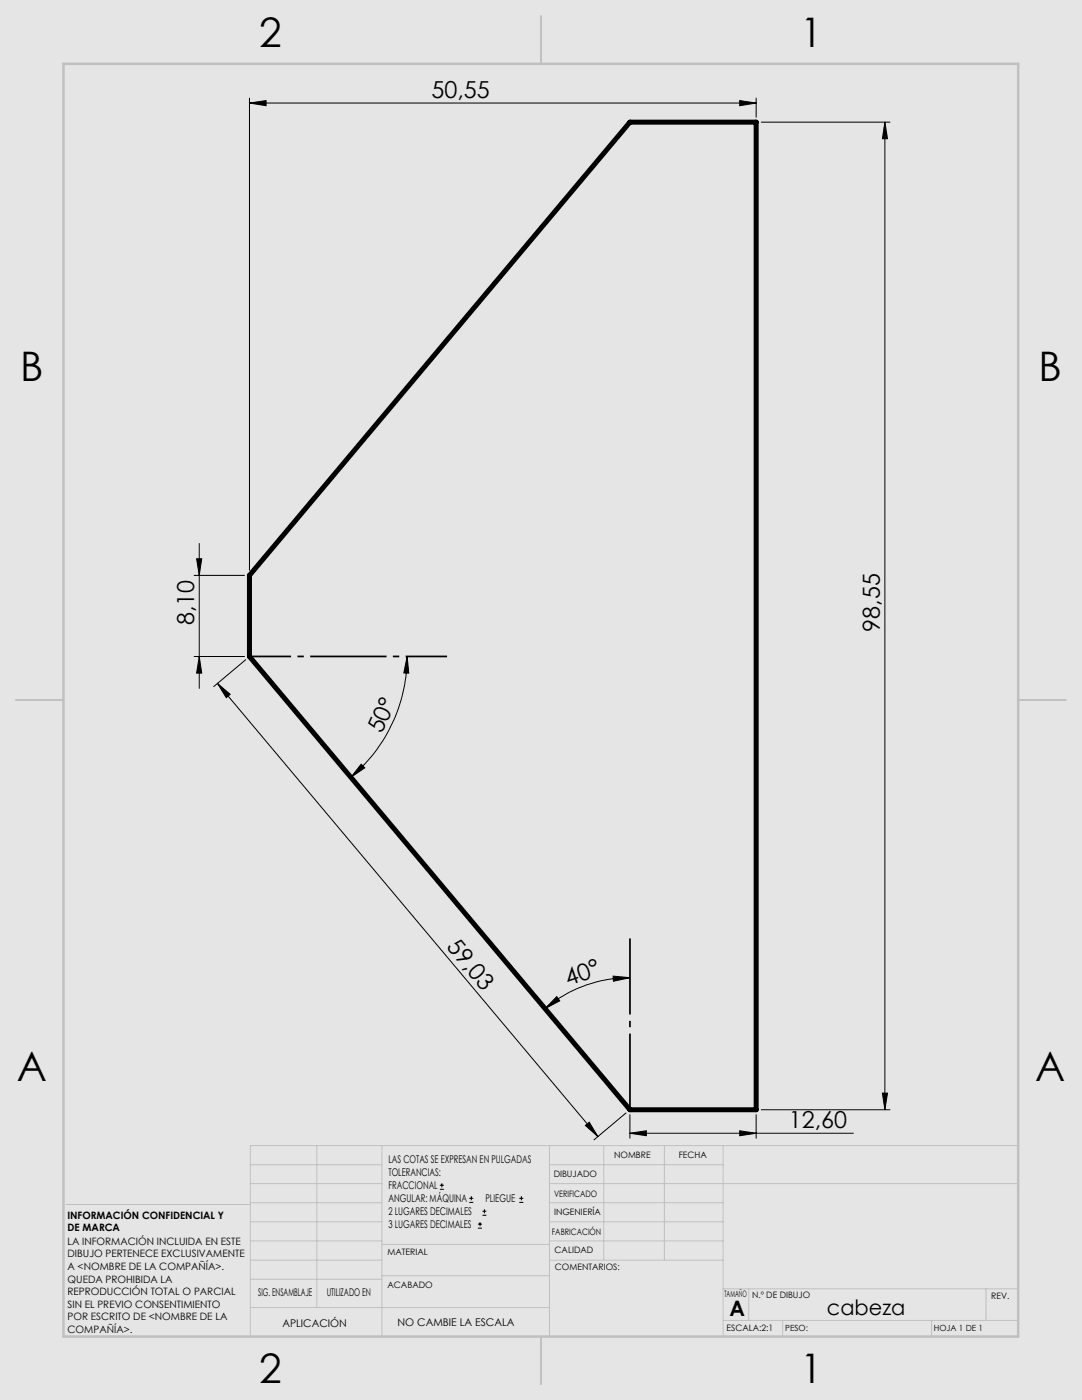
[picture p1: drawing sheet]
<svg xmlns="http://www.w3.org/2000/svg" width="216mm" height="279mm" viewBox="0 0 216 279" stroke-linecap="round" stroke-linejoin="round" font-family="sans-serif">
<path d="M0 0h215.9v279.4h-215.9z" fill="none" stroke="#e6e6db" stroke-width=".2"/>
<path d="M0 0h215.9v279.4h-215.9z" fill="#e6e6db"/>
<path d="M125.7 24.4h25.2v197.1h-25.2l-75.9-90.5v-16.2z" fill="none" stroke="#000" stroke-width=".25"/>
<g fill="none" stroke="#000" stroke-width=".2">
<path d="M49.8 19.6v94.2M150.9 19.6v3.8M49.8 20.6l3.3-.5v1zM49.8 20.6h101.1M147.6 20.1l3.3 .5-3.3 .5zM151.9 24.4h25.7M176.6 24.4l.5 3.3h-1zM176.6 24.4v197.1M38.7 114.8h10.1M39.2 111.5h1.1l-.5 3.3zM39.8 108.5v28.9M38.7 131h10.1"/>
<path d="M39.8 131l.5 3.3h-1.1zM43.4 136.4l75.9 90.4M43.4 136.4l2.5 2.2-.7 .6zM49 131.7l-6.3 5.3M81.2 131l.4 3.3h-1zM81.2 131a31.6 31.6 0 0 1-11.2 24.1M72.1 152.5l.7 .7-2.8 1.9zM111.1 198.9l.6 .8-2.9 1.6zM122.3 194.8l3.4 .3-3.3 .7zM125.7 195.1a25.9 25.9 0 0 0-16.9 6.2M176.1 218.2h1l-.5 3.3zM87.8 237.3h.8"/>
<path d="M87.8 236.5h.8M88.2 236.1v.9M93.6 240h.8M93.6 239.1h.8M94.1 238.7v.8M103.6 240h.8M103.6 239.1h.8M104 238.7v.8M116.8 224.6l.8-.6 1.7 2.8zM124.9 222.1l-6.4 5.4M125.7 226.2l3.3-.5v1zM125.7 222.5v4.7"/>
<path d="M125.7 226.2h44.6M147.6 225.7l3.3 .5-3.3 .5zM150.9 222.5v4.7M151.9 221.5h25.7M95.4 245.1h.8M95.4 244.3h.8M95.8 243.9v.8M96.3 242.5h.7M96.3 241.7h.7M96.7 241.3v.8"/>
</g>
<path d="M125.7 221.5v-34.2" fill="none" stroke="#000" stroke-width=".35" stroke-dasharray="15.2 1.3 1.3 1.3" stroke-dashoffset=".1" stroke-linecap="butt"/>
<path d="M49.8 131h39.4" fill="none" stroke="#000" stroke-width=".35" stroke-dasharray="15.2 1.3 1.3 1.3" stroke-dashoffset="7" stroke-linecap="butt"/>
<g fill="none" stroke="#c0c0c0" stroke-width=".2">
<path d="M50 232.4h26.2M50 236.2h26.2M63.2 228.6v32.3M76.2 228.6v38.1M109.6 228.6v38.1M109.6 232.4h34.7M109.6 236.2h93.6M120.5 228.6v22.9M132.6 228.6v22.9M144.3 228.6v38.1M203.2 228.6h-153.2v38.1M13.2 240.4h36.8"/>
<path d="M50 243.8h26.2M50 251.5h26.2M50 240h26.2M50 247.7h26.2M50 255.3h26.2M76.2 254.6h33.4M76.2 248.4h33.4M109.6 243.8h34.7M109.6 251.5h34.7M109.6 240h34.7M109.6 247.7h34.7M144.3 257.2h58.9"/>
<path d="M149.4 257.2v6.3M196.7 257.2v6.3M50 260.9h59.6M144.3 263.5h58.9M156.2 263.5v3.2M185.9 263.5v3.2"/>
</g>
<path d="M108 3.2v9.5M3.1 139.7h9.6M203.2 139.7h9.5M108 266.7v9.6" fill="none" stroke="#c0c0c0" stroke-width=".25"/>
<path d="M12.7 12.7h190.5v254h-190.5z" fill="none" stroke="#c0c0c0" stroke-width=".5"/>
<path d="M125.7 24.4h25.2v197.1h-25.2l-75.9-90.5v-16.2z" fill="none" stroke="#000" stroke-width="1"/>
<g fill="#000">
<path d="M147.6 20.1l3.3 .5-3.3 .5zM49.8 20.6l3.3-.5v1z"/>
<path d="M39.2 111.5h1.1l-.5 3.3zM39.8 131l.5 3.3h-1.1z"/>
<path d="M43.4 136.4l2.5 2.2-.7 .6zM116.8 224.6l.8-.6 1.7 2.8z"/>
<path d="M72.1 152.5l.7 .7-2.8 1.9zM81.2 131l.4 3.3h-1z"/>
<path d="M122.3 194.8l3.4 .3-3.3 .7zM111.1 198.9l.6 .8-2.9 1.6z"/>
<path d="M125.7 226.2l3.3-.5v1zM147.6 225.7l3.3 .5-3.3 .5z"/>
<path d="M176.1 218.2h1l-.5 3.3zM176.6 24.4l.5 3.3h-1z"/>
</g>
<g font-size="8.1">
<text x="51.7" y="9.3">2</text>
<text x="159.7" y="9.3">1</text>
<text x="4" y="76">B</text>
<text x="207.2" y="76">B</text>
<text x="3.3" y="215.7">A</text>
<text x="206.5" y="215.7">A</text>
<text x="51.7" y="276">2</text>
<text x="159.7" y="276">1</text>
</g>
<g font-size="4.7">
<text x="86.1" y="19.5">50,55</text>
<text x="38.8" y="124.8" transform="rotate(-90 38.8 124.8)">8,10</text>
<text x="175.6" y="126.1" transform="rotate(-90 175.6 126.1)">98,55</text>
<text x="76.2" y="146.6" transform="rotate(-66 76.2 146.6)">50°</text>
<text x="89" y="189.1" transform="rotate(50 89 189.1)">59,03</text>
<text x="113.4" y="196.8" transform="rotate(-19 113.4 196.8)">40°</text>
<text x="157.4" y="225.1">12,60</text>
</g>
<g font-size="4.2">
<text x="145.6" y="262.7">A</text>
<text x="165" y="262.4">cabeza</text>
</g>
<g font-size="2.1">
<text x="77.5" y="232.2">LAS COTAS SE EXPRESAN EN PULGADAS</text>
<text x="77.5" y="234.7">TOLERANCIAS:</text>
<text x="77.5" y="237.3">FRACCIONAL</text>
<text x="77.5" y="239.9">ANGULAR: MÁQUINA</text>
<text x="96.9" y="239.9">PLIEGUE</text>
<text x="77.5" y="242.5">2 LUGARES DECIMALES</text>
<text x="77.5" y="245.1">3 LUGARES DECIMALES</text>
<text x="51.5" y="258.7">SIG. ENSAMBLAJE</text>
<text x="65.2" y="258.6">UTILIZADO EN</text>
<text x="56.3" y="264.8">APLICACIÓN</text>
<text x="79.3" y="264.6">NO CAMBIE LA ESCALA</text>
</g>
<g font-size="2">
<text x="13.5" y="243.2">INFORMACIÓN CONFIDENCIAL Y</text>
<text x="13.5" y="245.8">DE MARCA</text>
<text x="13.5" y="248.4">LA INFORMACIÓN INCLUIDA EN ESTE</text>
<text x="13.5" y="250.9">DIBUJO PERTENECE EXCLUSIVAMENTE</text>
<text x="13.5" y="253.4">A &lt;NOMBRE DE LA COMPAÑÍA&gt;.</text>
<text x="13.5" y="256">QUEDA PROHIBIDA LA</text>
<text x="13.5" y="258.5">REPRODUCCIÓN TOTAL O PARCIAL</text>
<text x="13.5" y="261">SIN EL PREVIO CONSENTIMIENTO</text>
<text x="13.5" y="263.5">POR ESCRITO DE &lt;NOMBRE DE LA</text>
<text x="13.5" y="266">COMPAÑÍA&gt;.</text>
</g>
<g font-size="1.8">
<text x="122.5" y="231.1">NOMBRE</text>
<text x="135.4" y="231.1">FECHA</text>
<text x="110.5" y="234.8">DIBUJADO</text>
<text x="110.5" y="238.9">VERIFICADO</text>
<text x="110.6" y="242.5">INGENIERÍA</text>
<text x="77.3" y="250.5">MATERIAL</text>
<text x="110.1" y="246.4">FABRICACIÓN</text>
<text x="110.7" y="250">CALIDAD</text>
<text x="77.3" y="257">ACABADO</text>
<text x="110.7" y="253.5">COMENTARIOS:</text>
<text x="144.5" y="258.9">TAMAÑO</text>
<text x="150.1" y="259.1">N.º DE DIBUJO</text>
<text x="197.8" y="259.2">REV.</text>
<text x="145" y="265.7">ESCALA:2:1</text>
</g>
<g font-size="1.7">
<text x="156.7" y="265.7">PESO:</text>
<text x="186.3" y="265.7">HOJA 1 DE 1</text>
</g>
</svg>
